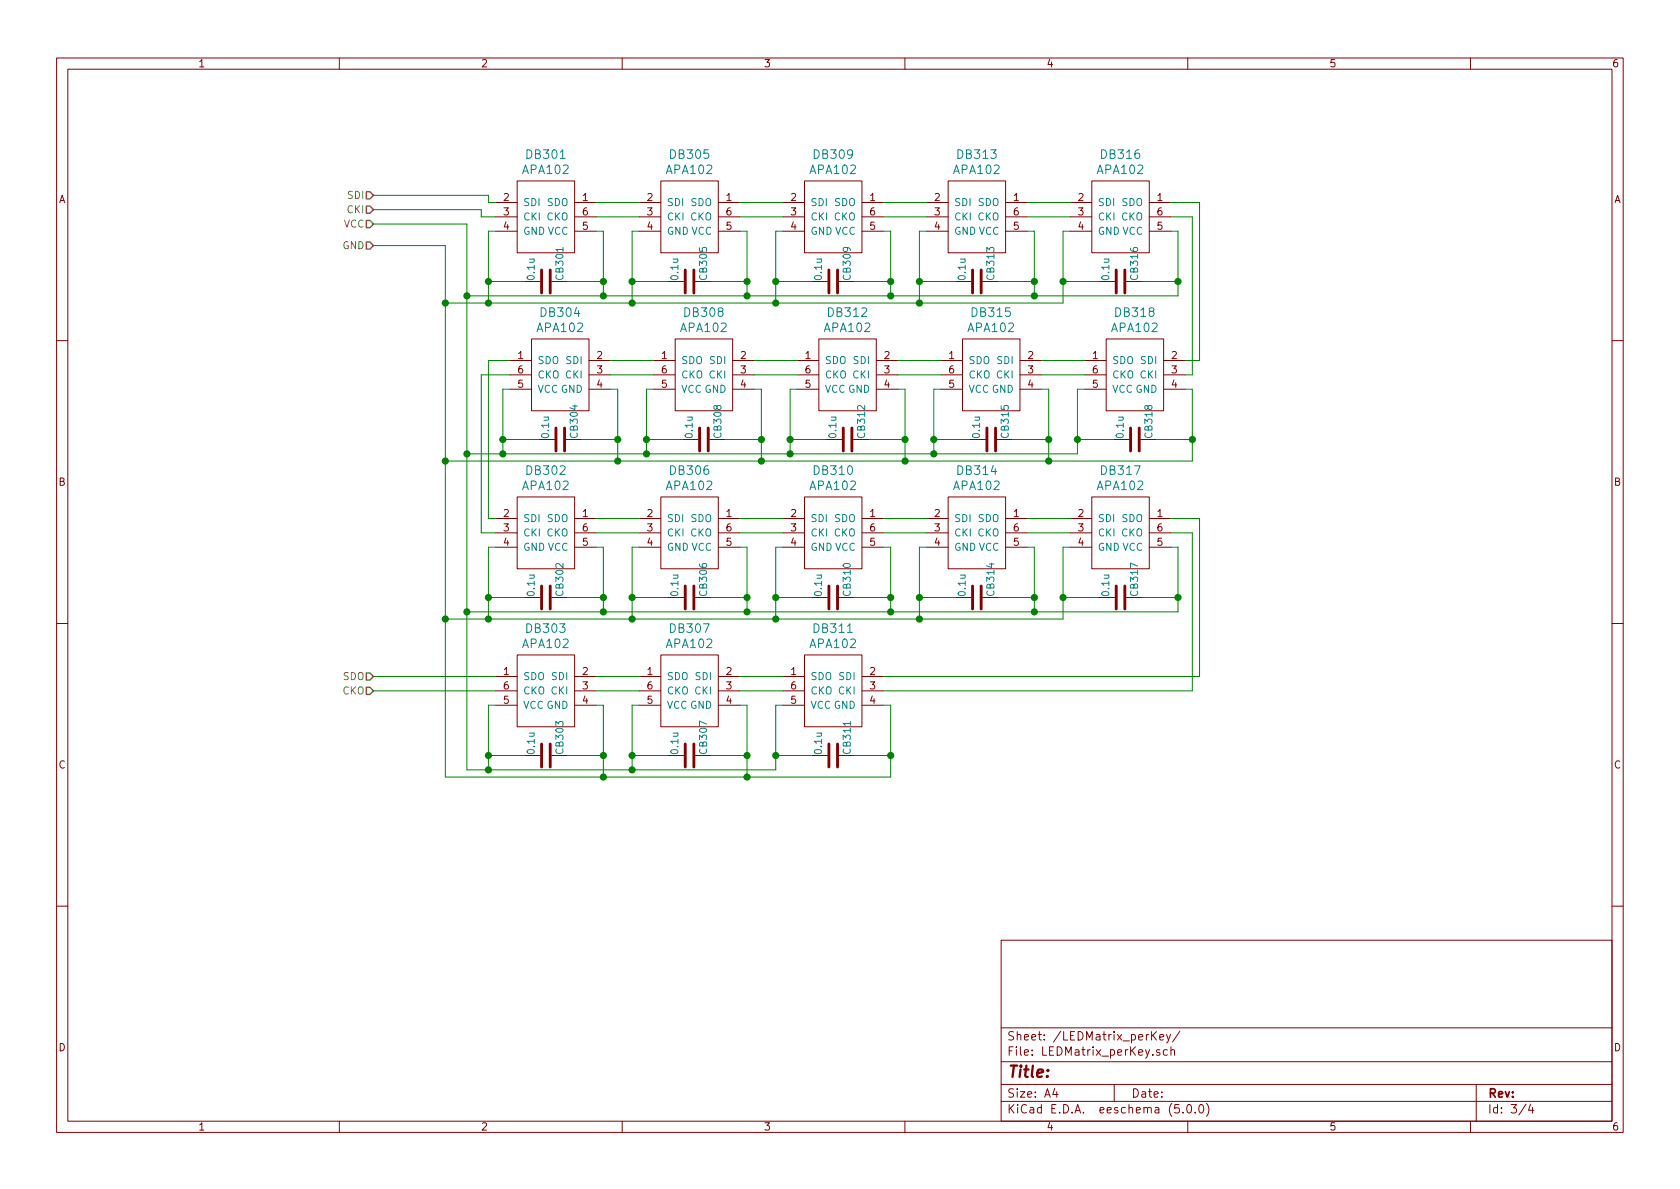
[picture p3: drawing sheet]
EESchema Schematic File Version 4
LIBS:FNH35_rev1_right-cache
EELAYER 26 0
EELAYER END
$Descr A4 11693 8268
encoding utf-8
Sheet 3 4
Title ""
Date ""
Rev ""
Comp ""
Comment1 ""
Comment2 ""
Comment3 ""
Comment4 ""
$EndDescr
$Comp
L gsg-symbols:APA102 DB301
U 1 1
P 3800 1500
F 0 "DB301" H 3800 1937 60  0000 C CNN
F 1 "APA102" H 3800 1831 60  0000 C CNN
F 2 "gsg-modules:APA102-2020" H 3800 1500 60  0001 C CNN
F 3 "" H 3800 1500 60  0001 C CNN
	1    3800 1500
	1    0    0    -1  
$EndComp
$Comp
L gsg-symbols:APA102 DB305
U 1 1
P 4800 1500
F 0 "DB305" H 4800 1937 60  0000 C CNN
F 1 "APA102" H 4800 1831 60  0000 C CNN
F 2 "gsg-modules:APA102-2020" H 4800 1500 60  0001 C CNN
F 3 "" H 4800 1500 60  0001 C CNN
	1    4800 1500
	1    0    0    -1  
$EndComp
$Comp
L gsg-symbols:APA102 DB309
U 1 1
P 5800 1500
F 0 "DB309" H 5800 1937 60  0000 C CNN
F 1 "APA102" H 5800 1831 60  0000 C CNN
F 2 "gsg-modules:APA102-2020" H 5800 1500 60  0001 C CNN
F 3 "" H 5800 1500 60  0001 C CNN
	1    5800 1500
	1    0    0    -1  
$EndComp
$Comp
L gsg-symbols:APA102 DB313
U 1 1
P 6800 1500
F 0 "DB313" H 6800 1937 60  0000 C CNN
F 1 "APA102" H 6800 1831 60  0000 C CNN
F 2 "gsg-modules:APA102-2020" H 6800 1500 60  0001 C CNN
F 3 "" H 6800 1500 60  0001 C CNN
	1    6800 1500
	1    0    0    -1  
$EndComp
$Comp
L gsg-symbols:APA102 DB316
U 1 1
P 7800 1500
F 0 "DB316" H 7800 1937 60  0000 C CNN
F 1 "APA102" H 7800 1831 60  0000 C CNN
F 2 "gsg-modules:APA102-2020" H 7800 1500 60  0001 C CNN
F 3 "" H 7800 1500 60  0001 C CNN
	1    7800 1500
	1    0    0    -1  
$EndComp
Wire Wire Line
	4150 1400 4450 1400
Wire Wire Line
	5150 1400 5450 1400
Wire Wire Line
	6150 1400 6450 1400
Wire Wire Line
	7150 1400 7450 1400
Wire Wire Line
	7450 1500 7150 1500
Wire Wire Line
	6450 1500 6150 1500
Wire Wire Line
	5450 1500 5150 1500
Wire Wire Line
	4450 1500 4150 1500
Wire Wire Line
	4150 1600 4200 1600
Wire Wire Line
	4200 1600 4200 1950
Wire Wire Line
	5150 1600 5200 1600
Wire Wire Line
	6150 1600 6200 1600
Wire Wire Line
	7150 1600 7200 1600
Wire Wire Line
	7450 1600 7400 1600
Wire Wire Line
	7400 1600 7400 1950
Wire Wire Line
	7400 2100 6400 2100
Wire Wire Line
	8150 1600 8200 1600
Wire Wire Line
	4400 2100 4400 1950
Wire Wire Line
	4400 1600 4450 1600
Connection ~ 4400 2100
Wire Wire Line
	5400 2100 5400 1950
Wire Wire Line
	5400 1600 5450 1600
Connection ~ 5400 2100
Wire Wire Line
	5400 2100 4400 2100
Wire Wire Line
	6400 2100 6400 1950
Wire Wire Line
	6400 1600 6450 1600
Connection ~ 6400 2100
Wire Wire Line
	6400 2100 5400 2100
$Comp
L gsg-symbols:APA102 DB318
U 1 1
P 7900 2600
F 0 "DB318" H 7900 3037 60  0000 C CNN
F 1 "APA102" H 7900 2931 60  0000 C CNN
F 2 "gsg-modules:APA102-2020" H 7900 2600 60  0001 C CNN
F 3 "" H 7900 2600 60  0001 C CNN
	1    7900 2600
	-1   0    0    -1  
$EndComp
$Comp
L gsg-symbols:APA102 DB315
U 1 1
P 6900 2600
F 0 "DB315" H 6900 3037 60  0000 C CNN
F 1 "APA102" H 6900 2931 60  0000 C CNN
F 2 "gsg-modules:APA102-2020" H 6900 2600 60  0001 C CNN
F 3 "" H 6900 2600 60  0001 C CNN
	1    6900 2600
	-1   0    0    -1  
$EndComp
$Comp
L gsg-symbols:APA102 DB312
U 1 1
P 5900 2600
F 0 "DB312" H 5900 3037 60  0000 C CNN
F 1 "APA102" H 5900 2931 60  0000 C CNN
F 2 "gsg-modules:APA102-2020" H 5900 2600 60  0001 C CNN
F 3 "" H 5900 2600 60  0001 C CNN
	1    5900 2600
	-1   0    0    -1  
$EndComp
$Comp
L gsg-symbols:APA102 DB308
U 1 1
P 4900 2600
F 0 "DB308" H 4900 3037 60  0000 C CNN
F 1 "APA102" H 4900 2931 60  0000 C CNN
F 2 "gsg-modules:APA102-2020" H 4900 2600 60  0001 C CNN
F 3 "" H 4900 2600 60  0001 C CNN
	1    4900 2600
	-1   0    0    -1  
$EndComp
$Comp
L gsg-symbols:APA102 DB304
U 1 1
P 3900 2600
F 0 "DB304" H 3900 3037 60  0000 C CNN
F 1 "APA102" H 3900 2931 60  0000 C CNN
F 2 "gsg-modules:APA102-2020" H 3900 2600 60  0001 C CNN
F 3 "" H 3900 2600 60  0001 C CNN
	1    3900 2600
	-1   0    0    -1  
$EndComp
Wire Wire Line
	7550 2500 7250 2500
Wire Wire Line
	6550 2500 6250 2500
Wire Wire Line
	5550 2500 5250 2500
Wire Wire Line
	4550 2500 4250 2500
Wire Wire Line
	4250 2600 4550 2600
Wire Wire Line
	5250 2600 5550 2600
Wire Wire Line
	6250 2600 6550 2600
Wire Wire Line
	7250 2600 7550 2600
Wire Wire Line
	7550 2700 7500 2700
Wire Wire Line
	6550 2700 6500 2700
Wire Wire Line
	5550 2700 5500 2700
Wire Wire Line
	4550 2700 4500 2700
Wire Wire Line
	4250 2700 4300 2700
Wire Wire Line
	4300 2700 4300 3050
Wire Wire Line
	4300 3200 5300 3200
Wire Wire Line
	3550 2700 3500 2700
Wire Wire Line
	7300 3200 7300 3050
Wire Wire Line
	7300 2700 7250 2700
Connection ~ 7300 3200
Wire Wire Line
	6300 3200 6300 3050
Wire Wire Line
	6300 2700 6250 2700
Connection ~ 6300 3200
Wire Wire Line
	6300 3200 7300 3200
Wire Wire Line
	5300 3200 5300 3050
Wire Wire Line
	5300 2700 5250 2700
Connection ~ 5300 3200
Wire Wire Line
	5300 3200 6300 3200
$Comp
L gsg-symbols:APA102 DB302
U 1 1
P 3800 3700
F 0 "DB302" H 3800 4137 60  0000 C CNN
F 1 "APA102" H 3800 4031 60  0000 C CNN
F 2 "gsg-modules:APA102-2020" H 3800 3700 60  0001 C CNN
F 3 "" H 3800 3700 60  0001 C CNN
	1    3800 3700
	1    0    0    -1  
$EndComp
$Comp
L gsg-symbols:APA102 DB306
U 1 1
P 4800 3700
F 0 "DB306" H 4800 4137 60  0000 C CNN
F 1 "APA102" H 4800 4031 60  0000 C CNN
F 2 "gsg-modules:APA102-2020" H 4800 3700 60  0001 C CNN
F 3 "" H 4800 3700 60  0001 C CNN
	1    4800 3700
	1    0    0    -1  
$EndComp
$Comp
L gsg-symbols:APA102 DB310
U 1 1
P 5800 3700
F 0 "DB310" H 5800 4137 60  0000 C CNN
F 1 "APA102" H 5800 4031 60  0000 C CNN
F 2 "gsg-modules:APA102-2020" H 5800 3700 60  0001 C CNN
F 3 "" H 5800 3700 60  0001 C CNN
	1    5800 3700
	1    0    0    -1  
$EndComp
$Comp
L gsg-symbols:APA102 DB314
U 1 1
P 6800 3700
F 0 "DB314" H 6800 4137 60  0000 C CNN
F 1 "APA102" H 6800 4031 60  0000 C CNN
F 2 "gsg-modules:APA102-2020" H 6800 3700 60  0001 C CNN
F 3 "" H 6800 3700 60  0001 C CNN
	1    6800 3700
	1    0    0    -1  
$EndComp
$Comp
L gsg-symbols:APA102 DB317
U 1 1
P 7800 3700
F 0 "DB317" H 7800 4137 60  0000 C CNN
F 1 "APA102" H 7800 4031 60  0000 C CNN
F 2 "gsg-modules:APA102-2020" H 7800 3700 60  0001 C CNN
F 3 "" H 7800 3700 60  0001 C CNN
	1    7800 3700
	1    0    0    -1  
$EndComp
Wire Wire Line
	4150 3600 4450 3600
Wire Wire Line
	5150 3600 5450 3600
Wire Wire Line
	6150 3600 6450 3600
Wire Wire Line
	7150 3600 7450 3600
Wire Wire Line
	7450 3700 7150 3700
Wire Wire Line
	6450 3700 6150 3700
Wire Wire Line
	5450 3700 5150 3700
Wire Wire Line
	4450 3700 4150 3700
Wire Wire Line
	4150 3800 4200 3800
Wire Wire Line
	5150 3800 5200 3800
Wire Wire Line
	6150 3800 6200 3800
Wire Wire Line
	7150 3800 7200 3800
Wire Wire Line
	7450 3800 7400 3800
Wire Wire Line
	7400 3800 7400 4150
Wire Wire Line
	7400 4300 6400 4300
Wire Wire Line
	8150 3800 8200 3800
Wire Wire Line
	4400 4300 4400 4150
Wire Wire Line
	4400 3800 4450 3800
Connection ~ 4400 4300
Wire Wire Line
	5400 4300 5400 4150
Wire Wire Line
	5400 3800 5450 3800
Connection ~ 5400 4300
Wire Wire Line
	5400 4300 4400 4300
Wire Wire Line
	6400 4300 6400 4150
Wire Wire Line
	6400 3800 6450 3800
Connection ~ 6400 4300
Wire Wire Line
	6400 4300 5400 4300
$Comp
L gsg-symbols:APA102 DB311
U 1 1
P 5800 4800
F 0 "DB311" H 5800 5237 60  0000 C CNN
F 1 "APA102" H 5800 5131 60  0000 C CNN
F 2 "gsg-modules:APA102-2020" H 5800 4800 60  0001 C CNN
F 3 "" H 5800 4800 60  0001 C CNN
	1    5800 4800
	-1   0    0    -1  
$EndComp
$Comp
L gsg-symbols:APA102 DB307
U 1 1
P 4800 4800
F 0 "DB307" H 4800 5237 60  0000 C CNN
F 1 "APA102" H 4800 5131 60  0000 C CNN
F 2 "gsg-modules:APA102-2020" H 4800 4800 60  0001 C CNN
F 3 "" H 4800 4800 60  0001 C CNN
	1    4800 4800
	-1   0    0    -1  
$EndComp
$Comp
L gsg-symbols:APA102 DB303
U 1 1
P 3800 4800
F 0 "DB303" H 3800 5237 60  0000 C CNN
F 1 "APA102" H 3800 5131 60  0000 C CNN
F 2 "gsg-modules:APA102-2020" H 3800 4800 60  0001 C CNN
F 3 "" H 3800 4800 60  0001 C CNN
	1    3800 4800
	-1   0    0    -1  
$EndComp
Wire Wire Line
	5450 4700 5150 4700
Wire Wire Line
	4450 4700 4150 4700
Wire Wire Line
	4150 4800 4450 4800
Wire Wire Line
	5150 4800 5450 4800
Wire Wire Line
	5450 4900 5400 4900
Wire Wire Line
	4450 4900 4400 4900
Wire Wire Line
	5200 5250 5200 4900
Wire Wire Line
	5200 4900 5150 4900
Wire Wire Line
	4200 5250 4200 4900
Wire Wire Line
	4200 4900 4150 4900
Wire Wire Line
	3100 1700 2600 1700
Wire Wire Line
	3250 1550 2600 1550
Wire Wire Line
	3400 4300 3400 4150
Wire Wire Line
	3400 3800 3450 3800
Wire Wire Line
	3400 4300 4400 4300
Wire Wire Line
	8250 2700 8300 2700
Wire Wire Line
	8300 2700 8300 3050
Wire Wire Line
	8300 3200 7300 3200
Wire Wire Line
	3450 1600 3400 1600
Wire Wire Line
	3400 2100 4400 2100
Wire Wire Line
	6150 4900 6200 4900
Wire Wire Line
	6200 4900 6200 5250
Wire Wire Line
	8150 3700 8300 3700
Wire Wire Line
	8350 3600 8150 3600
Wire Wire Line
	3350 3700 3450 3700
Wire Wire Line
	3450 3600 3400 3600
Wire Wire Line
	8300 1500 8150 1500
Wire Wire Line
	8150 1400 8350 1400
Wire Wire Line
	3450 1500 3350 1500
Wire Wire Line
	3350 1500 3350 1450
Wire Wire Line
	3350 1450 2600 1450
Wire Wire Line
	3450 1400 3400 1400
Wire Wire Line
	3400 1400 3400 1350
Wire Wire Line
	3400 1350 2600 1350
Text HLabel 2600 1350 0    50   Input ~ 0
SDI
Text HLabel 2600 1450 0    50   Input ~ 0
CKI
Text HLabel 2600 1550 0    50   Input ~ 0
VCC
Text HLabel 2600 1700 0    50   Input ~ 0
GND
Text HLabel 2600 4700 0    50   Input ~ 0
SDO
Text HLabel 2600 4800 0    50   Input ~ 0
CKO
Wire Wire Line
	8250 2500 8350 2500
Wire Wire Line
	8350 1400 8350 2500
Wire Wire Line
	8300 2600 8250 2600
Wire Wire Line
	8300 1500 8300 2600
Wire Wire Line
	3400 2500 3550 2500
Wire Wire Line
	3400 2500 3400 3600
Wire Wire Line
	3350 2600 3550 2600
Wire Wire Line
	3350 2600 3350 3700
Wire Wire Line
	8300 3700 8300 4800
Wire Wire Line
	6150 4800 8300 4800
Wire Wire Line
	6150 4700 8350 4700
Wire Wire Line
	8350 3600 8350 4700
Wire Wire Line
	3450 4900 3400 4900
Wire Wire Line
	2600 4800 3450 4800
Wire Wire Line
	3450 4700 2600 4700
$Comp
L Device:C CB316
U 1 1
P 7800 1950
F 0 "CB316" H 7800 2050 50  0000 L CNN
F 1 "0.1u" H 7800 1850 50  0000 L CNN
F 2 "Capacitors_SMD:C_0805_HandSoldering" H 7838 1800 50  0001 C CNN
F 3 "~" H 7800 1950 50  0001 C CNN
	1    7800 1950
	0    1    -1   0   
$EndComp
Wire Wire Line
	3250 1550 3250 2050
$Comp
L Device:C CB313
U 1 1
P 6800 1950
F 0 "CB313" H 6800 2050 50  0000 L CNN
F 1 "0.1u" H 6800 1850 50  0000 L CNN
F 2 "Capacitors_SMD:C_0805_HandSoldering" H 6838 1800 50  0001 C CNN
F 3 "~" H 6800 1950 50  0001 C CNN
	1    6800 1950
	0    1    -1   0   
$EndComp
$Comp
L Device:C CB309
U 1 1
P 5800 1950
F 0 "CB309" H 5800 2050 50  0000 L CNN
F 1 "0.1u" H 5800 1850 50  0000 L CNN
F 2 "Capacitors_SMD:C_0805_HandSoldering" H 5838 1800 50  0001 C CNN
F 3 "~" H 5800 1950 50  0001 C CNN
	1    5800 1950
	0    1    -1   0   
$EndComp
$Comp
L Device:C CB305
U 1 1
P 4800 1950
F 0 "CB305" H 4800 2050 50  0000 L CNN
F 1 "0.1u" H 4800 1850 50  0000 L CNN
F 2 "Capacitors_SMD:C_0805_HandSoldering" H 4838 1800 50  0001 C CNN
F 3 "~" H 4800 1950 50  0001 C CNN
	1    4800 1950
	0    1    -1   0   
$EndComp
$Comp
L Device:C CB301
U 1 1
P 3800 1950
F 0 "CB301" H 3800 2050 50  0000 L CNN
F 1 "0.1u" H 3800 1850 50  0000 L CNN
F 2 "Capacitors_SMD:C_0805_HandSoldering" H 3838 1800 50  0001 C CNN
F 3 "~" H 3800 1950 50  0001 C CNN
	1    3800 1950
	0    1    -1   0   
$EndComp
$Comp
L Device:C CB311
U 1 1
P 5800 5250
F 0 "CB311" H 5800 5350 50  0000 L CNN
F 1 "0.1u" H 5800 5150 50  0000 L CNN
F 2 "Capacitors_SMD:C_0805_HandSoldering" H 5838 5100 50  0001 C CNN
F 3 "~" H 5800 5250 50  0001 C CNN
	1    5800 5250
	0    1    -1   0   
$EndComp
$Comp
L Device:C CB307
U 1 1
P 4800 5250
F 0 "CB307" H 4800 5350 50  0000 L CNN
F 1 "0.1u" H 4800 5150 50  0000 L CNN
F 2 "Capacitors_SMD:C_0805_HandSoldering" H 4838 5100 50  0001 C CNN
F 3 "~" H 4800 5250 50  0001 C CNN
	1    4800 5250
	0    1    -1   0   
$EndComp
$Comp
L Device:C CB303
U 1 1
P 3800 5250
F 0 "CB303" H 3800 5350 50  0000 L CNN
F 1 "0.1u" H 3800 5150 50  0000 L CNN
F 2 "Capacitors_SMD:C_0805_HandSoldering" H 3838 5100 50  0001 C CNN
F 3 "~" H 3800 5250 50  0001 C CNN
	1    3800 5250
	0    1    -1   0   
$EndComp
Wire Wire Line
	6950 1950 7200 1950
Wire Wire Line
	5950 1950 6200 1950
Wire Wire Line
	4950 1950 5200 1950
Wire Wire Line
	7200 1600 7200 1950
Wire Wire Line
	6200 1600 6200 1950
Wire Wire Line
	5200 1600 5200 1950
Wire Wire Line
	7950 1950 8200 1950
Wire Wire Line
	8200 1600 8200 1950
Wire Wire Line
	7650 1950 7400 1950
Connection ~ 7400 1950
Wire Wire Line
	7400 1950 7400 2100
Wire Wire Line
	6650 1950 6400 1950
Connection ~ 6400 1950
Wire Wire Line
	6400 1950 6400 1600
Wire Wire Line
	5650 1950 5400 1950
Connection ~ 5400 1950
Wire Wire Line
	5400 1950 5400 1600
Wire Wire Line
	4400 1950 4650 1950
Connection ~ 4400 1950
Wire Wire Line
	4400 1950 4400 1600
Wire Wire Line
	8200 2050 8200 1950
Connection ~ 8200 1950
Wire Wire Line
	7200 1950 7200 2050
Connection ~ 7200 1950
Connection ~ 7200 2050
Wire Wire Line
	7200 2050 8200 2050
Wire Wire Line
	6200 1950 6200 2050
Connection ~ 6200 1950
Connection ~ 6200 2050
Wire Wire Line
	6200 2050 7200 2050
Wire Wire Line
	5200 1950 5200 2050
Connection ~ 5200 1950
Connection ~ 5200 2050
Wire Wire Line
	5200 2050 6200 2050
Wire Wire Line
	3950 1950 4200 1950
Wire Wire Line
	4200 1950 4200 2050
Connection ~ 4200 1950
Wire Wire Line
	4200 2050 5200 2050
Wire Wire Line
	3400 2100 3400 1950
Wire Wire Line
	3650 1950 3400 1950
Connection ~ 3400 1950
Wire Wire Line
	3400 1950 3400 1600
Wire Wire Line
	3400 2100 3100 2100
Wire Wire Line
	3100 1700 3100 2100
Connection ~ 3400 2100
Connection ~ 3100 2100
Wire Wire Line
	4200 2050 3250 2050
Connection ~ 4200 2050
Connection ~ 3250 2050
Wire Wire Line
	3250 2050 3250 3150
Wire Wire Line
	3100 2100 3100 3200
Wire Wire Line
	4300 3200 3100 3200
Connection ~ 4300 3200
Connection ~ 3100 3200
$Comp
L Device:C CB318
U 1 1
P 7900 3050
F 0 "CB318" H 7900 3150 50  0000 L CNN
F 1 "0.1u" H 7900 2950 50  0000 L CNN
F 2 "Capacitors_SMD:C_0805_HandSoldering" H 7938 2900 50  0001 C CNN
F 3 "~" H 7900 3050 50  0001 C CNN
	1    7900 3050
	0    1    -1   0   
$EndComp
$Comp
L Device:C CB315
U 1 1
P 6900 3050
F 0 "CB315" H 6900 3150 50  0000 L CNN
F 1 "0.1u" H 6900 2950 50  0000 L CNN
F 2 "Capacitors_SMD:C_0805_HandSoldering" H 6938 2900 50  0001 C CNN
F 3 "~" H 6900 3050 50  0001 C CNN
	1    6900 3050
	0    1    -1   0   
$EndComp
$Comp
L Device:C CB312
U 1 1
P 5900 3050
F 0 "CB312" H 5900 3150 50  0000 L CNN
F 1 "0.1u" H 5900 2950 50  0000 L CNN
F 2 "Capacitors_SMD:C_0805_HandSoldering" H 5938 2900 50  0001 C CNN
F 3 "~" H 5900 3050 50  0001 C CNN
	1    5900 3050
	0    1    -1   0   
$EndComp
$Comp
L Device:C CB308
U 1 1
P 4900 3050
F 0 "CB308" H 4900 3150 50  0000 L CNN
F 1 "0.1u" H 4900 2950 50  0000 L CNN
F 2 "Capacitors_SMD:C_0805_HandSoldering" H 4938 2900 50  0001 C CNN
F 3 "~" H 4900 3050 50  0001 C CNN
	1    4900 3050
	0    1    -1   0   
$EndComp
$Comp
L Device:C CB304
U 1 1
P 3900 3050
F 0 "CB304" H 3900 3150 50  0000 L CNN
F 1 "0.1u" H 3900 2950 50  0000 L CNN
F 2 "Capacitors_SMD:C_0805_HandSoldering" H 3938 2900 50  0001 C CNN
F 3 "~" H 3900 3050 50  0001 C CNN
	1    3900 3050
	0    1    -1   0   
$EndComp
Wire Wire Line
	8050 3050 8300 3050
Connection ~ 8300 3050
Wire Wire Line
	8300 3050 8300 3200
Wire Wire Line
	7750 3050 7500 3050
Wire Wire Line
	7500 2700 7500 3050
Wire Wire Line
	7050 3050 7300 3050
Connection ~ 7300 3050
Wire Wire Line
	7300 3050 7300 2700
Wire Wire Line
	6750 3050 6500 3050
Wire Wire Line
	6500 2700 6500 3050
Wire Wire Line
	5500 3050 5750 3050
Wire Wire Line
	5500 2700 5500 3050
Wire Wire Line
	4750 3050 4500 3050
Wire Wire Line
	4500 2700 4500 3050
Wire Wire Line
	4050 3050 4300 3050
Connection ~ 4300 3050
Wire Wire Line
	4300 3050 4300 3200
Wire Wire Line
	3750 3050 3500 3050
Wire Wire Line
	3500 3050 3500 2700
Wire Wire Line
	3500 3050 3500 3150
Wire Wire Line
	3500 3150 4500 3150
Wire Wire Line
	7500 3150 7500 3050
Connection ~ 3500 3050
Connection ~ 7500 3050
Wire Wire Line
	6050 3050 6300 3050
Connection ~ 6300 3050
Wire Wire Line
	6300 3050 6300 2700
Wire Wire Line
	5300 3050 5050 3050
Connection ~ 5300 3050
Wire Wire Line
	5300 3050 5300 2700
Wire Wire Line
	4500 3050 4500 3150
Connection ~ 4500 3050
Connection ~ 4500 3150
Wire Wire Line
	4500 3150 5500 3150
Wire Wire Line
	5500 3050 5500 3150
Connection ~ 5500 3050
Connection ~ 5500 3150
Wire Wire Line
	5500 3150 6500 3150
Wire Wire Line
	6500 3050 6500 3150
Connection ~ 6500 3050
Connection ~ 6500 3150
Wire Wire Line
	6500 3150 7500 3150
Wire Wire Line
	3500 3150 3250 3150
Connection ~ 3500 3150
Connection ~ 3250 3150
Wire Wire Line
	3250 3150 3250 4250
$Comp
L Device:C CB317
U 1 1
P 7800 4150
F 0 "CB317" H 7800 4250 50  0000 L CNN
F 1 "0.1u" H 7800 4050 50  0000 L CNN
F 2 "Capacitors_SMD:C_0805_HandSoldering" H 7838 4000 50  0001 C CNN
F 3 "~" H 7800 4150 50  0001 C CNN
	1    7800 4150
	0    1    -1   0   
$EndComp
$Comp
L Device:C CB314
U 1 1
P 6800 4150
F 0 "CB314" H 6800 4250 50  0000 L CNN
F 1 "0.1u" H 6800 4050 50  0000 L CNN
F 2 "Capacitors_SMD:C_0805_HandSoldering" H 6838 4000 50  0001 C CNN
F 3 "~" H 6800 4150 50  0001 C CNN
	1    6800 4150
	0    1    -1   0   
$EndComp
$Comp
L Device:C CB310
U 1 1
P 5800 4150
F 0 "CB310" H 5800 4250 50  0000 L CNN
F 1 "0.1u" H 5800 4050 50  0000 L CNN
F 2 "Capacitors_SMD:C_0805_HandSoldering" H 5838 4000 50  0001 C CNN
F 3 "~" H 5800 4150 50  0001 C CNN
	1    5800 4150
	0    1    -1   0   
$EndComp
$Comp
L Device:C CB306
U 1 1
P 4800 4150
F 0 "CB306" H 4800 4250 50  0000 L CNN
F 1 "0.1u" H 4800 4050 50  0000 L CNN
F 2 "Capacitors_SMD:C_0805_HandSoldering" H 4838 4000 50  0001 C CNN
F 3 "~" H 4800 4150 50  0001 C CNN
	1    4800 4150
	0    1    -1   0   
$EndComp
$Comp
L Device:C CB302
U 1 1
P 3800 4150
F 0 "CB302" H 3800 4250 50  0000 L CNN
F 1 "0.1u" H 3800 4050 50  0000 L CNN
F 2 "Capacitors_SMD:C_0805_HandSoldering" H 3838 4000 50  0001 C CNN
F 3 "~" H 3800 4150 50  0001 C CNN
	1    3800 4150
	0    1    -1   0   
$EndComp
Wire Wire Line
	3950 4150 4200 4150
Wire Wire Line
	4200 3800 4200 4150
Wire Wire Line
	3650 4150 3400 4150
Connection ~ 3400 4150
Wire Wire Line
	3400 4150 3400 3800
Wire Wire Line
	4400 4150 4650 4150
Connection ~ 4400 4150
Wire Wire Line
	4400 4150 4400 3800
Wire Wire Line
	4950 4150 5200 4150
Wire Wire Line
	5200 3800 5200 4150
Wire Wire Line
	5650 4150 5400 4150
Connection ~ 5400 4150
Wire Wire Line
	5400 4150 5400 3800
Wire Wire Line
	5950 4150 6200 4150
Wire Wire Line
	6200 3800 6200 4150
Wire Wire Line
	6650 4150 6400 4150
Connection ~ 6400 4150
Wire Wire Line
	6400 4150 6400 3800
Wire Wire Line
	6950 4150 7200 4150
Wire Wire Line
	7200 3800 7200 4150
Wire Wire Line
	7950 4150 8200 4150
Wire Wire Line
	8200 3800 8200 4150
Wire Wire Line
	7650 4150 7400 4150
Connection ~ 7400 4150
Wire Wire Line
	7400 4150 7400 4300
Wire Wire Line
	8200 4150 8200 4250
Wire Wire Line
	8200 4250 7200 4250
Wire Wire Line
	4200 4250 4200 4150
Connection ~ 8200 4150
Connection ~ 4200 4150
Wire Wire Line
	5200 4150 5200 4250
Connection ~ 5200 4150
Connection ~ 5200 4250
Wire Wire Line
	5200 4250 4200 4250
Wire Wire Line
	6200 4250 6200 4150
Connection ~ 6200 4250
Wire Wire Line
	6200 4250 5200 4250
Connection ~ 6200 4150
Wire Wire Line
	7200 4150 7200 4250
Connection ~ 7200 4150
Connection ~ 7200 4250
Wire Wire Line
	7200 4250 6200 4250
Wire Wire Line
	3400 4300 3100 4300
Connection ~ 3400 4300
Connection ~ 3100 4300
Wire Wire Line
	3100 3200 3100 4300
Wire Wire Line
	3250 4250 4200 4250
Connection ~ 3250 4250
Connection ~ 4200 4250
Wire Wire Line
	4400 5250 4650 5250
Wire Wire Line
	4400 4900 4400 5250
Wire Wire Line
	4950 5250 5200 5250
Wire Wire Line
	5650 5250 5400 5250
Wire Wire Line
	5400 4900 5400 5250
Wire Wire Line
	5950 5250 6200 5250
Wire Wire Line
	3400 4900 3400 5250
Wire Wire Line
	3650 5250 3400 5250
Wire Wire Line
	4200 5250 3950 5250
Wire Wire Line
	3400 5250 3400 5350
Wire Wire Line
	3400 5350 4400 5350
Wire Wire Line
	5400 5350 5400 5250
Connection ~ 3400 5250
Connection ~ 5400 5250
Wire Wire Line
	4400 5250 4400 5350
Connection ~ 4400 5250
Connection ~ 4400 5350
Wire Wire Line
	4400 5350 5400 5350
Wire Wire Line
	3250 5350 3400 5350
Wire Wire Line
	3250 4250 3250 5350
Connection ~ 3400 5350
Wire Wire Line
	3100 5400 4200 5400
Wire Wire Line
	6200 5400 6200 5250
Wire Wire Line
	3100 4300 3100 5400
Connection ~ 6200 5250
Wire Wire Line
	5200 5250 5200 5400
Connection ~ 5200 5250
Connection ~ 5200 5400
Wire Wire Line
	5200 5400 6200 5400
Wire Wire Line
	4200 5250 4200 5400
Connection ~ 4200 5250
Connection ~ 4200 5400
Wire Wire Line
	4200 5400 5200 5400
$EndSCHEMATC
